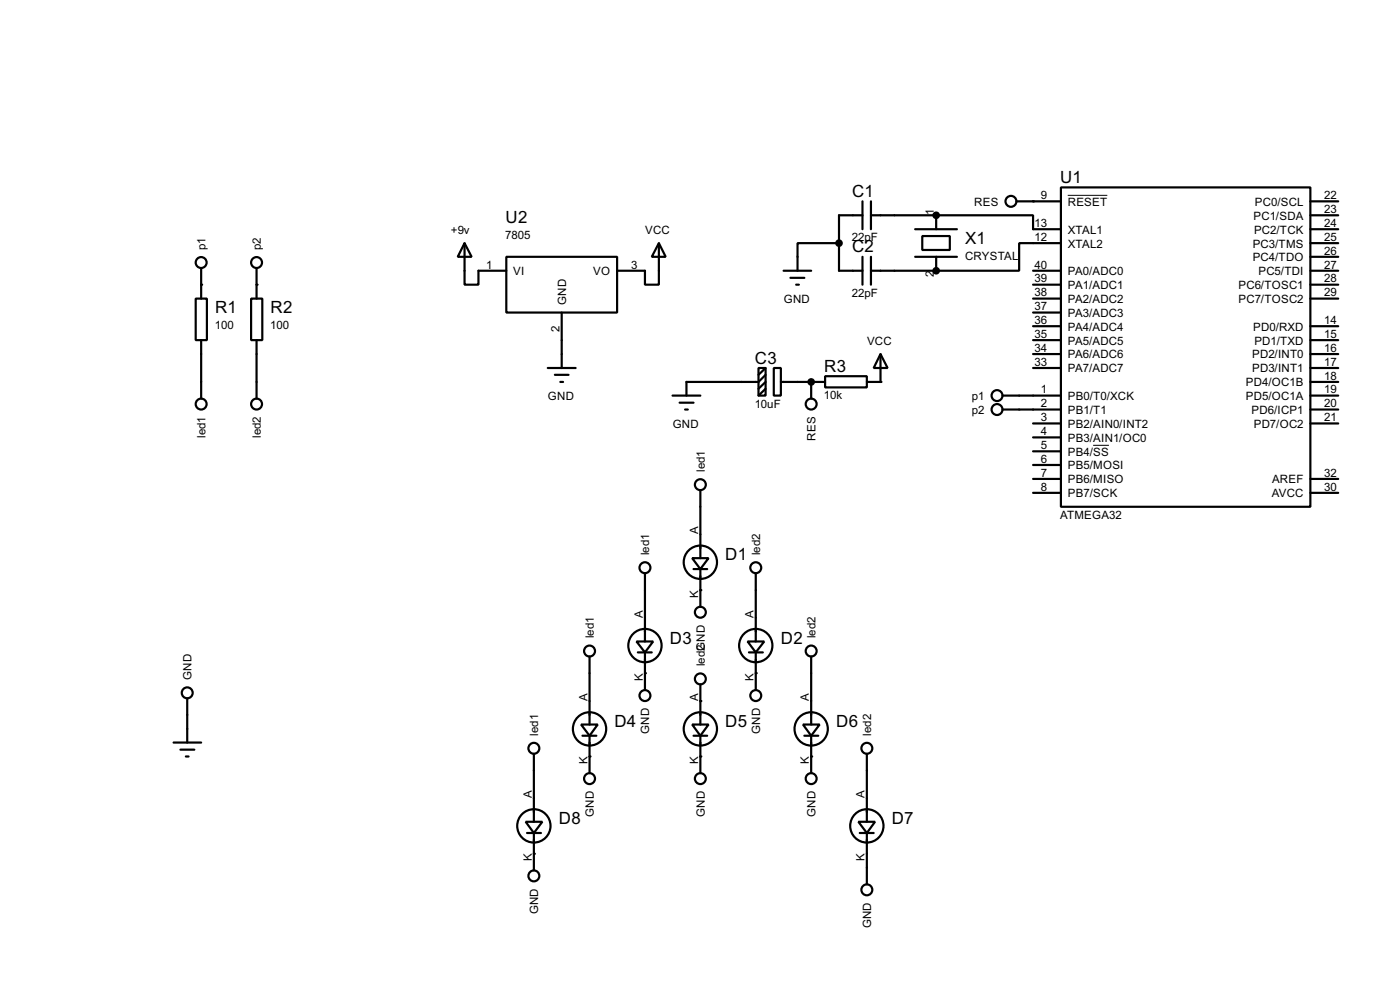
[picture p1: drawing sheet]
<svg xmlns="http://www.w3.org/2000/svg" width="256mm" height="180mm" viewBox="0 0 256 180" stroke-linecap="round" stroke-linejoin="round" font-family="sans-serif">
<g fill="none" stroke="#000" stroke-width=".4">
<path d="M158 39.4h-4.3v10.2h4.3M158 36.9v5.1M159.6 39.4h11.9M159.6 36.9v5.1M171.5 39.4h17.8v2.6h5.1M171.5 39.4v2.6M186.2 36.9h8.2M194.4 34.3h45.7v58.5h-45.7zM240.1 39.4h5.1M240.1 36.9h5.1M35.9 54.7h2v7.6h-2zM36.9 49.1v5.6"/>
<path d="M46 54.7h2.1v7.6h-2.1zM47 49.1v5.6M85.1 44.5l1.3 2.5h-2.5zM85.1 44.5v7.6h2.6v-2.5h5.1M92.8 47h20.3v10.2h-20.3zM102.9 57.2v10.2M120.7 44.5l1.3 2.5h-2.6zM120.7 44.5v7.6h-2.5v-2.5h-5.1M143.6 49.6h5M144.8 50.9h2.6M145.9 52.1h.5M153.7 44.5h-7.6v5.1"/>
<path d="M158 47v5.1M159.6 49.6h11.9M159.6 47v5.1M167.7 42h7.6M167.7 47h7.6M169 43.2h5v2.6h-5zM171.5 47v2.6M189.3 49.6h5.1M189.3 52.1h5.1M189.3 59.7h5.1M189.3 54.7h5.1M189.3 57.2h5.1"/>
<path d="M194.4 44.5h-7.7v5.1h-15.2M240.1 49.6h5.1M240.1 42h5.1M240.1 47h5.1M240.1 52.1h5.1M240.1 44.5h5.1M240.1 59.7h5.1M240.1 54.7h5.1M36.9 62.3v10.7M47 62.3v10.7M100.4 67.4h5.1M101.7 68.6h2.5"/>
<path d="M102.7 69.9h.5M123.2 72.4h5.1M124.5 73.7h2.6M125.5 75h.5M139 67.4h1.3v5h-1.3zM140.3 68.6l-1.3 1.3h-13.2v2.5M140.3 71.2l-1.3 1.2M140.3 69.9l-1.3 1.3M140.3 67.4l-1.3 1.2M141.8 67.4h1.3v5h-1.3zM143.1 69.9h8.1M148.6 69.9v3.1"/>
<path d="M151.2 68.9h7.6v2h-7.6zM161.3 64.8l1.3 2.6h-2.5zM161.3 64.8v5.1h-2.5M183.7 72.4h10.7M183.7 75h10.7M189.3 67.4h5.1M189.3 77.5h5.1M189.3 62.3h5.1M189.3 64.8h5.1M240.1 69.9h5.1M240.1 72.4h5.1M240.1 75h5.1"/>
<path d="M240.1 67.4h5.1M240.1 77.5h5.1M240.1 62.3h5.1M240.1 64.8h5.1M128.3 89.7v12.5M189.3 80.1h5.1M189.3 82.6h5.1M189.3 85.1h5.1M189.3 87.7h5.1M189.3 90.2h5.1M240.1 87.7h5.1M240.1 90.2h5.1"/>
<path d="M116.6 117.4h3.1l-1.5 2zM116.9 119.4h2.5M118.2 105v12.4M118.2 119.4v6.9M126.8 102.2h3l-1.5 2zM127.1 104.2h2.5M128.3 104.2v6.9M137 117.4h3l-1.5 2zM137.2 119.4h2.6M138.5 105v12.4M138.5 119.4v6.9M31.8 135.9h5.1"/>
<path d="M33.1 137.2h2.5M34.1 138.5h.5M34.3 127.8v8.1M97.8 138v12.4M106.5 132.6h3l-1.5 2.1zM106.7 134.7h2.6M108 120.2v12.4M108 134.7v6.8M126.8 132.6h3l-1.5 2.1zM127.1 134.7h2.5M128.3 125.3v7.3M128.3 134.7v6.8"/>
<path d="M147.1 132.6h3.1l-1.6 2.1zM147.4 134.7h2.5M148.6 120.2v12.4M148.6 134.7v6.8M158.8 138v12.4M96.3 150.4h3.1l-1.6 2.1zM96.6 152.5h2.5M97.8 152.5v6.8M157.3 150.4h3l-1.5 2.1zM157.5 152.5h2.6M158.8 152.5v9.4"/>
<circle cx="185.2" cy="36.9" r="1"/>
<circle cx="36.8" cy="48.1" r="1"/>
<circle cx="47" cy="48.1" r="1"/>
<circle cx="36.8" cy="74" r="1"/>
<circle cx="47" cy="74" r="1"/>
<circle cx="148.6" cy="74" r="1"/>
<circle cx="182.6" cy="72.4" r="1"/>
<circle cx="182.6" cy="75" r="1"/>
<circle cx="128.3" cy="88.7" r="1"/>
<circle cx="108" cy="119.2" r="1"/>
<circle cx="118.1" cy="118.2" r="3.1"/>
<circle cx="118.1" cy="103.9" r="1"/>
<circle cx="128.3" cy="102.9" r="3.1"/>
<circle cx="128.3" cy="112.1" r="1"/>
<circle cx="138.4" cy="118.2" r="3.1"/>
<circle cx="138.4" cy="103.9" r="1"/>
<circle cx="148.6" cy="119.2" r="1"/>
<circle cx="34.3" cy="126.8" r="1"/>
<circle cx="97.8" cy="137" r="1"/>
<circle cx="108" cy="133.4" r="3.1"/>
<circle cx="118.1" cy="127.3" r="1"/>
<circle cx="128.3" cy="133.4" r="3.1"/>
<circle cx="128.3" cy="124.3" r="1"/>
<circle cx="138.4" cy="127.3" r="1"/>
<circle cx="148.6" cy="133.4" r="3.1"/>
<circle cx="158.8" cy="137" r="1"/>
<circle cx="97.8" cy="151.2" r="3.1"/>
<circle cx="108" cy="142.5" r="1"/>
<circle cx="128.3" cy="142.5" r="1"/>
<circle cx="148.6" cy="142.5" r="1"/>
<circle cx="158.8" cy="151.2" r="3.1"/>
<circle cx="97.8" cy="160.3" r="1"/>
<circle cx="158.8" cy="162.9" r="1"/>
</g>
<g fill="#000">
<circle cx="171.5" cy="39.4" r=".2"/>
<circle cx="189.3" cy="36.9" r=".2"/>
<circle cx="36.9" cy="52.1" r=".2"/>
<circle cx="47" cy="52.1" r=".2"/>
<circle cx="171.5" cy="49.6" r=".2"/>
<circle cx="148.6" cy="69.9" r=".2"/>
<circle cx="161.3" cy="69.9" r=".2"/>
<circle cx="128.3" cy="108" r=".2"/>
<circle cx="108" cy="138.5" r=".2"/>
<circle cx="118.2" cy="123.2" r=".2"/>
<circle cx="128.3" cy="128.3" r=".2"/>
<circle cx="128.3" cy="138.5" r=".2"/>
<circle cx="138.5" cy="123.2" r=".2"/>
<circle cx="148.6" cy="138.5" r=".2"/>
<circle cx="97.8" cy="156.3" r=".2"/>
</g>
<g fill="#000" stroke="#000" stroke-width=".4">
<circle cx="171.5" cy="39.4" r=".5"/>
<circle cx="153.7" cy="44.5" r=".5"/>
<circle cx="171.5" cy="49.6" r=".5"/>
<circle cx="148.6" cy="69.9" r=".5"/>
</g>
<path d="M195.6 35.8h7.3M200.3 81.5h2.9" fill="none" stroke="#000" stroke-width=".18"/>
<g font-size="3.5">
<text x="194.2" y="33.5">U1</text>
<text x="92.6" y="40.9">U2</text>
<text x="156.1" y="36">C1</text>
<text x="156.1" y="46.2">C2</text>
<text x="176.8" y="44.6">X1</text>
<text x="39.4" y="57.4">R1</text>
<text x="49.6" y="57.4">R2</text>
<text x="138.3" y="66.6">C3</text>
<text x="151" y="68.1">R3</text>
<text x="132.9" y="102.6">D1</text>
<text x="122.7" y="117.8">D3</text>
<text x="143.1" y="117.8">D2</text>
<text x="112.6" y="133.1">D4</text>
<text x="132.9" y="133.1">D5</text>
<text x="153.2" y="133.1">D6</text>
<text x="102.4" y="150.8">D8</text>
<text x="163.4" y="150.8">D7</text>
</g>
<g font-size="2.4">
<text x="171.1" y="39.4" transform="rotate(-90 171.1 39.4)">1</text>
<text x="178.5" y="37.7">RES</text>
<text x="189.5" y="41.6">13</text>
<text x="190.7" y="36.5">9</text>
<text x="195.6" y="37.7">RESET</text>
<text x="229.6" y="40.2">PC1/SDA</text>
<text x="229.9" y="37.7">PC0/SCL</text>
<text x="242.6" y="36.5">22</text>
<text x="242.6" y="39">23</text>
<text x="242.6" y="41.6">24</text>
<text x="37.7" y="45.8" transform="rotate(-90 37.7 45.8)">p1</text>
<text x="47.8" y="45.8" transform="rotate(-90 47.8 45.8)">p2</text>
<text x="82.6" y="42.7">+9v</text>
<text x="92.6" y="43.7">7805</text>
<text x="118.2" y="42.7">VCC</text>
<text x="156.1" y="44.1">22pF</text>
<text x="176.8" y="47.6">CRYSTAL</text>
<text x="189.5" y="44.1">12</text>
<text x="195.6" y="45.3">XTAL2</text>
<text x="195.6" y="42.7">XTAL1</text>
<text x="229.5" y="45.3">PC3/TMS</text>
<text x="229.5" y="47.8">PC4/TDO</text>
<text x="229.7" y="42.7">PC2/TCK</text>
<text x="242.6" y="44.1">25</text>
<text x="242.6" y="46.6">26</text>
<text x="89.1" y="49.2">1</text>
<text x="94" y="50.4">VI</text>
<text x="108.7" y="50.4">VO</text>
<text x="115.6" y="49.2">3</text>
<text x="171.1" y="50.7" transform="rotate(-90 171.1 50.7)">2</text>
<text x="189.5" y="51.7">39</text>
<text x="189.5" y="49.2">40</text>
<text x="195.6" y="52.9">PA1/ADC1</text>
<text x="195.6" y="50.4">PA0/ADC0</text>
<text x="226.9" y="52.9">PC6/TOSC1</text>
<text x="230.5" y="50.4">PC5/TDI</text>
<text x="242.6" y="49.2">27</text>
<text x="242.6" y="51.7">28</text>
<text x="103.7" y="55.9" transform="rotate(-90 103.7 55.9)">GND</text>
<text x="143.6" y="55.4">GND</text>
<text x="156.1" y="54.3">22pF</text>
<text x="189.5" y="59.3">36</text>
<text x="189.5" y="56.8">37</text>
<text x="189.5" y="54.3">38</text>
<text x="195.6" y="58">PA3/ADC3</text>
<text x="195.6" y="55.4">PA2/ADC2</text>
<text x="226.9" y="55.4">PC7/TOSC2</text>
<text x="242.6" y="59.3">14</text>
<text x="242.6" y="54.3">29</text>
<text x="39.4" y="60.3">100</text>
<text x="49.5" y="60.3">100</text>
<text x="102.5" y="60.9" transform="rotate(-90 102.5 60.9)">2</text>
<text x="158.8" y="63.1">VCC</text>
<text x="189.5" y="64.4">34</text>
<text x="189.5" y="61.9">35</text>
<text x="195.6" y="65.6">PA6/ADC6</text>
<text x="195.6" y="63.1">PA5/ADC5</text>
<text x="195.6" y="60.5">PA4/ADC4</text>
<text x="229.4" y="65.6">PD2/INT0</text>
<text x="229.6" y="60.5">PD0/RXD</text>
<text x="229.8" y="63.1">PD1/TXD</text>
<text x="242.6" y="61.9">15</text>
<text x="242.6" y="64.4">16</text>
<text x="189.5" y="67">33</text>
<text x="190.7" y="72">1</text>
<text x="195.6" y="68.1">PA7/ADC7</text>
<text x="228.2" y="70.7">PD4/OC1B</text>
<text x="229.4" y="68.1">PD3/INT1</text>
<text x="242.6" y="67">17</text>
<text x="242.6" y="69.5">18</text>
<text x="242.6" y="72">19</text>
<text x="100.4" y="73.2">GND</text>
<text x="138.3" y="74.6">10uF</text>
<text x="151" y="73.1">10k</text>
<text x="178.1" y="73.2">p1</text>
<text x="178.1" y="75.8">p2</text>
<text x="190.7" y="74.6">2</text>
<text x="190.7" y="77.1">3</text>
<text x="195.6" y="73.2">PB0/T0/XCK</text>
<text x="195.6" y="75.8">PB1/T1</text>
<text x="228.2" y="73.2">PD5/OC1A</text>
<text x="229.3" y="75.8">PD6/ICP1</text>
<text x="242.6" y="74.6">20</text>
<text x="242.6" y="77.1">21</text>
<text x="37.7" y="80.2" transform="rotate(-90 37.7 80.2)">led1</text>
<text x="47.8" y="80.2" transform="rotate(-90 47.8 80.2)">led2</text>
<text x="123.2" y="78.3">GND</text>
<text x="149.4" y="80.7" transform="rotate(-90 149.4 80.7)">RES</text>
<text x="190.7" y="79.7">4</text>
<text x="190.7" y="82.2">5</text>
<text x="195.6" y="78.3">PB2/AIN0/INT2</text>
<text x="195.6" y="80.8">PB3/AIN1/OC0</text>
<text x="195.6" y="83.4">PB4/SS</text>
<text x="229.7" y="78.3">PD7/OC2</text>
<text x="129.1" y="86.4" transform="rotate(-90 129.1 86.4)">led1</text>
<text x="190.7" y="84.7">6</text>
<text x="190.7" y="87.3">7</text>
<text x="190.7" y="89.8">8</text>
<text x="195.6" y="85.9">PB5/MOSI</text>
<text x="195.6" y="88.5">PB6/MISO</text>
<text x="233" y="88.5">AREF</text>
<text x="242.6" y="87.3">32</text>
<text x="242.6" y="89.8">30</text>
<text x="194.2" y="95">ATMEGA32</text>
<text x="195.6" y="91">PB7/SCK</text>
<text x="233" y="91">AVCC</text>
<text x="119" y="101.7" transform="rotate(-90 119 101.7)">led1</text>
<text x="127.9" y="97.8" transform="rotate(-90 127.9 97.8)">A</text>
<text x="139.3" y="101.6" transform="rotate(-90 139.3 101.6)">led2</text>
<text x="117.8" y="113" transform="rotate(-90 117.8 113)">A</text>
<text x="127.9" y="109.4" transform="rotate(-90 127.9 109.4)">K</text>
<text x="138.1" y="113" transform="rotate(-90 138.1 113)">A</text>
<text x="108.8" y="116.9" transform="rotate(-90 108.8 116.9)">led1</text>
<text x="129.1" y="119.1" transform="rotate(-90 129.1 119.1)">GND</text>
<text x="149.4" y="116.8" transform="rotate(-90 149.4 116.8)">led2</text>
<text x="35.1" y="124.5" transform="rotate(-90 35.1 124.5)">GND</text>
<text x="117.8" y="124.6" transform="rotate(-90 117.8 124.6)">K</text>
<text x="129.1" y="122" transform="rotate(-90 129.1 122)">led2</text>
<text x="138.1" y="124.6" transform="rotate(-90 138.1 124.6)">K</text>
<text x="107.6" y="128.3" transform="rotate(-90 107.6 128.3)">A</text>
<text x="127.9" y="128.3" transform="rotate(-90 127.9 128.3)">A</text>
<text x="148.2" y="128.3" transform="rotate(-90 148.2 128.3)">A</text>
<text x="98.6" y="134.7" transform="rotate(-90 98.6 134.7)">led1</text>
<text x="119" y="134.3" transform="rotate(-90 119 134.3)">GND</text>
<text x="139.3" y="134.3" transform="rotate(-90 139.3 134.3)">GND</text>
<text x="159.6" y="134.7" transform="rotate(-90 159.6 134.7)">led2</text>
<text x="107.6" y="139.9" transform="rotate(-90 107.6 139.9)">K</text>
<text x="127.9" y="139.9" transform="rotate(-90 127.9 139.9)">K</text>
<text x="148.2" y="139.9" transform="rotate(-90 148.2 139.9)">K</text>
<text x="97.4" y="146.1" transform="rotate(-90 97.4 146.1)">A</text>
<text x="108.8" y="149.6" transform="rotate(-90 108.8 149.6)">GND</text>
<text x="129.1" y="149.6" transform="rotate(-90 129.1 149.6)">GND</text>
<text x="149.4" y="149.6" transform="rotate(-90 149.4 149.6)">GND</text>
<text x="158.4" y="146.1" transform="rotate(-90 158.4 146.1)">A</text>
<text x="97.4" y="157.7" transform="rotate(-90 97.4 157.7)">K</text>
<text x="158.4" y="157.7" transform="rotate(-90 158.4 157.7)">K</text>
<text x="98.6" y="167.4" transform="rotate(-90 98.6 167.4)">GND</text>
<text x="159.6" y="169.9" transform="rotate(-90 159.6 169.9)">GND</text>
</g>
</svg>
